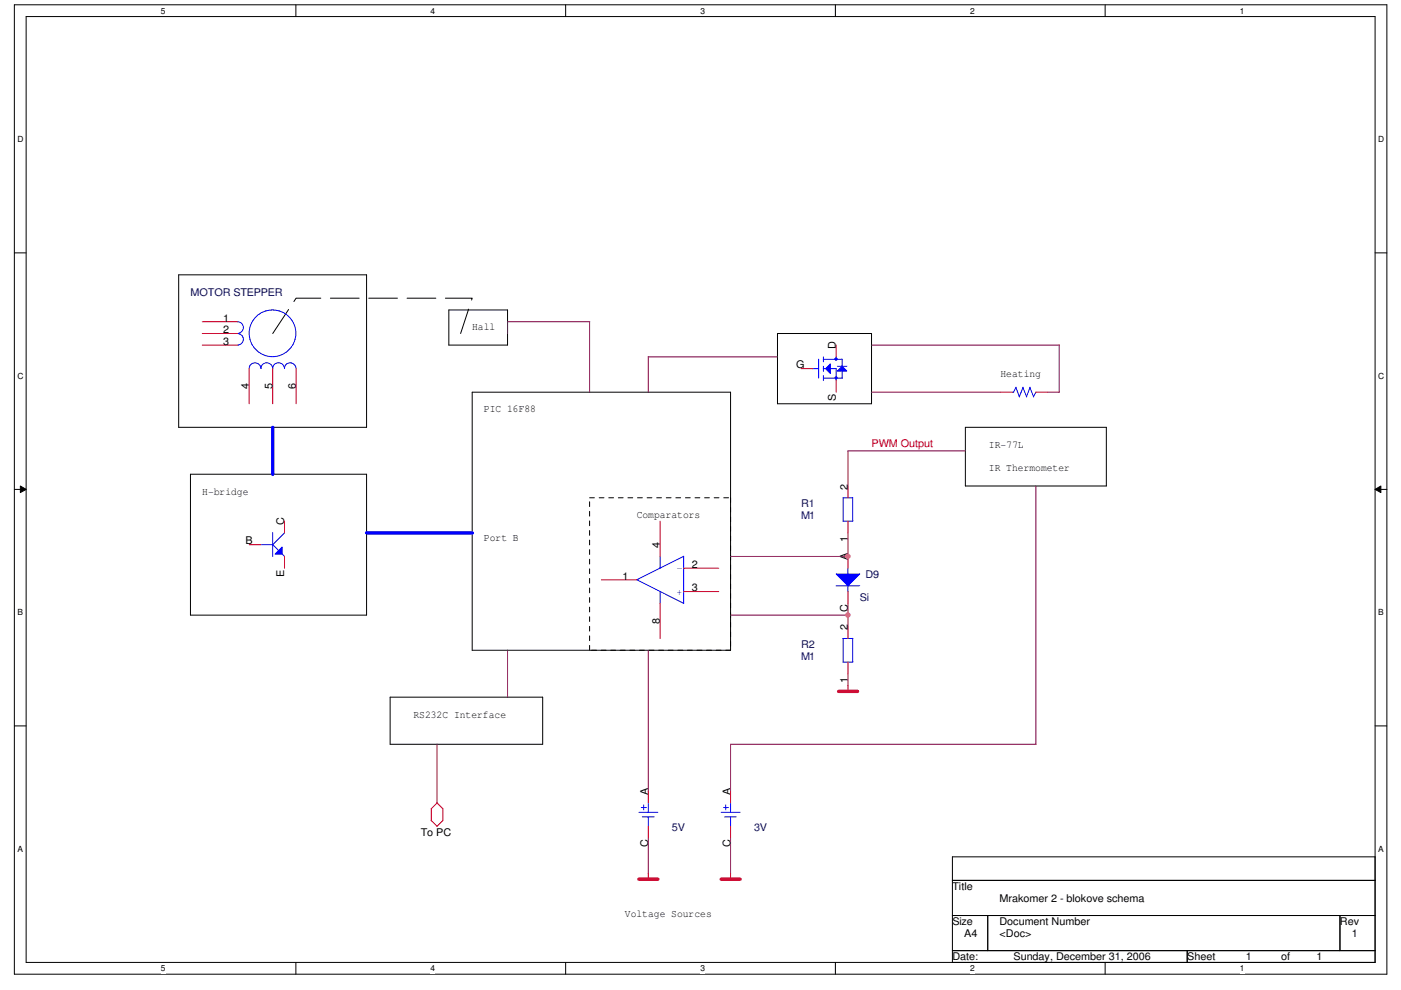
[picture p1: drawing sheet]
<svg xmlns="http://www.w3.org/2000/svg" width="297mm" height="210mm" viewBox="0 0 297 210" stroke-linecap="round" stroke-linejoin="round" font-family="sans-serif">
<path d="M3 1h291v205.6h-291zM5.5 3.5h286v200.6h-286z" fill="none" stroke="#000" stroke-width=".21"/>
<g fill="#fff">
<path d="M34.1 1.3h1v2h-1z"/>
<path d="M34.1 204.4h1v2h-1z"/>
</g>
<path d="M62.7 1v2.5M62.7 204.1v2.5" fill="none" stroke="#000" stroke-width=".21"/>
<g fill="#fff">
<path d="M91.3 1.3h1v2h-1z"/>
<path d="M91.3 204.4h1v2h-1z"/>
</g>
<path d="M119.9 1v2.5M119.9 204.1v2.5" fill="none" stroke="#000" stroke-width=".21"/>
<g fill="#fff">
<path d="M148.5 1.3h1v2h-1z"/>
<path d="M148.5 204.4h1v2h-1z"/>
</g>
<path d="M177.1 1v2.5M177.1 204.1v2.5" fill="none" stroke="#000" stroke-width=".21"/>
<g fill="#fff">
<path d="M205.7 1.3h1v2h-1z"/>
<path d="M205.7 204.4h1v2h-1z"/>
</g>
<path d="M234.3 1v2.5M234.3 204.1v2.5" fill="none" stroke="#000" stroke-width=".21"/>
<g fill="#fff">
<path d="M262.9 1.3h1v2h-1z"/>
<path d="M262.9 204.4h1v2h-1z"/>
<path d="M3.7 28.6h1.2v2h-1.2z"/>
<path d="M292.2 28.6h1.3v2h-1.3z"/>
<path d="M3.7 78.7h1.2v2h-1.2z"/>
<path d="M292.2 78.7h1.3v2h-1.3z"/>
</g>
<path d="M3 53.6h2.5M291.5 53.6h2.5" fill="none" stroke="#000" stroke-width=".21"/>
<g fill="#fff">
<path d="M3.7 128.9h1.1v2h-1.1z"/>
<path d="M292.2 128.9h1.1v2h-1.1z"/>
</g>
<path d="M3 103.8h2.5M4.3 103.1l1.2 .7-1.2 .7zM291.5 103.8l1.3-.7v1.4zM291.5 103.8h2.5" fill="none" stroke="#000" stroke-width=".21"/>
<path d="M4.3 103.1l1.2 .7-1.2 .7zM291.5 103.8l1.3-.7v1.4z" fill="#000"/>
<g fill="#fff">
<path d="M3.7 179h1.1v2h-1.1z"/>
<path d="M292.2 179h1.1v2h-1.1z"/>
</g>
<g fill="none" stroke="#000" stroke-width=".21">
<path d="M37.9 58.3h39.8v32.3h-39.8zM95.2 65.7h12.4v7.5h-12.4zM164.8 70.7h20v14.9h-20zM100.1 83.2h54.8v54.7h-54.8zM204.7 90.6h29.9v12.5h-29.9zM40.4 100.6h37.3v29.9h-37.3zM3 154h2.5M82.7 147.9h32.4v10h-32.4zM291.5 154h2.5M201.9 181.7h89.6v22.4h-89.6zM201.9 186.7h89.6M201.9 194.2h89.6"/>
<path d="M209.4 194.2v7.4M284.1 194.2v7.4M201.9 201.6h89.6M251.7 201.6v2.5"/>
</g>
<path d="M57.8 70.7l5-7.5h37.3l-2.4 7.5" fill="none" stroke="#000" stroke-width=".21" stroke-dasharray="6.1 2"/>
<path d="M125 105.6h29.9M154.9 105.6v32.3M125 137.9v-32.3M154.9 137.9h-29.9" fill="none" stroke="#000" stroke-width=".21" stroke-dasharray="1 1 1 1 1 1 1 1"/>
<path d="M179.8 145.4v1.3M137.5 167.8v2.5M137.5 175.3v2.5M154.9 167.8v2.5M154.9 175.3v2.5M137.5 185.2v1.3M154.9 185.2v1.3" fill="none" stroke="#f00" stroke-width=".21"/>
<path d="M177.8 146.6h4M135.5 186.5h4M152.9 186.5h4" fill="none" stroke="#f00" stroke-width=".72"/>
<path d="M135.5 172.3h4M136 171.3h1M136.2 173.3h2.5M136.5 170.7v1.1M137.5 170.3v2M137.5 173.3v2M152.9 172.3h4M153.4 171.3h1M153.6 173.3h2.5M153.9 170.7v1.1M154.9 170.3v2M154.9 173.3v2" fill="none" stroke="#00f" stroke-width=".21"/>
<path d="M175 78.2l1.1-1v2z" fill="#00f"/>
<path d="M172.3 78.2h1.3M173.6 76.2v4M174.5 76.2h4.1M174.5 78.2h.5M174.6 75.7v1.1M174.6 77.7v1M174.6 79.7v1M175 78.2l1.1-1v2zM176 78.2h1.3v2.5M177.3 75.7v.5M174.6 80.2h4" fill="none" stroke="#00f" stroke-width=".21"/>
<path d="M178.6 77.7l.9 1h-2z" fill="#00f"/>
<path d="M177.5 77.7h2.1M178.6 77.7l.9 1h-2zM178.6 76.2v4" fill="none" stroke="#00f" stroke-width=".21"/>
<path d="M177.1 76h.3v.3h-.3z" fill-rule="evenodd" fill="#00f"/>
<path d="M177.1 76h.3v.3h-.3z" fill="none" stroke="#00f" stroke-width=".21"/>
<path d="M177.1 80h.3v.3h-.3z" fill-rule="evenodd" fill="#00f"/>
<path d="M177.1 80h.3v.3h-.3z" fill="none" stroke="#00f" stroke-width=".21"/>
<path d="M169.8 78.2h2.5M177.3 73.2v2.5M177.3 80.7v2.5" fill="none" stroke="#f00" stroke-width=".21"/>
<path d="M58.3 117.5l1.5-1.5v1.5z" fill="#00f"/>
<g fill="none" stroke="#00f" stroke-width=".21">
<path d="M55.3 115.5h2.6M57.8 115.5l1.3 1.3M57.8 113v5M58.3 117.5l1.5-1.5v1.5zM59.8 117.5l.5 .5M60.3 113l-2.5 2.6M140 118v2.5M144.9 118v10M145 118l-10 5M135 122.9l9.9 5.1M140 125.4v2.6M177.2 124.2h5.1"/>
<path d="M179.8 124.2v1.3"/>
</g>
<path d="M52.8 115.5h2.5M60.3 110.5v2.5M60.3 118v2.5M140 110.5v7.5M127.5 123h7.5M140 128v7.4M144.9 125.5h7.5M144.9 120.5h7.5" fill="none" stroke="#f00" stroke-width=".21"/>
<path d="M177.3 121.8h5l-2.5 2.4z" fill="#00f"/>
<g fill="none" stroke="#00f" stroke-width=".21">
<path d="M50.3 68.2a1.25 1.25 0 0 1 1.3 1.3 1.25 1.25 0 0 1-1.3 1.2 1.23 1.23 0 0 1 1.3 1.3 1.23 1.23 0 0 1-1.3 1.2M52.8 78.1a1.25 1.25 0 0 1 1.3-1.1 1.25 1.25 0 0 1 1.2 1.1 1.25 1.25 0 0 1 1.3-1.1 1.25 1.25 0 0 1 1.2 1.1 1.25 1.25 0 0 1 1.3-1.1 1.25 1.25 0 0 1 1.2 1.1 1.23 1.23 0 0 1 1.2-1.1 1.23 1.23 0 0 1 1.3 1.1M214.6 83.2h.3M215.4 82.2l.8 2M215.4 82.1l-.5 1.1M216.9 82.2l.8 2M216.9 82.1l-.8 2.1M218.4 82.2l.8 2M218.4 82.1l-.8 2.1M219.7 83.1l-.6 1.1M178.7 105.6h2.1M178.8 105.6v5"/>
<path d="M180.8 105.5v5h-2.1M177.3 121.8h5l-2.5 2.4zM178.7 135.4h2.1M178.8 135.4v5.1M179.8 120.5v1.3M180.8 135.4v5h-2.1"/>
<circle cx="57.8" cy="70.7" r="5"/>
</g>
<g fill="none" stroke="#f00" stroke-width=".21">
<path d="M42.9 68.2h7.4M42.9 70.7h7.4M42.9 73.2h7.4M52.8 78.2v7.4M57.8 78.2v7.4M62.8 78.2v7.4M212.1 83.2h2.5M219.6 83.2h2.5M179.8 103.1v2.5M179.8 110.5v2.5M179.8 118v2.5M179.8 125.5v2.5"/>
<path d="M179.8 133v2.4M179.8 140.4v2.5M91.4 174l1.3 1.3M92.6 170.3l1.3 1.2v2.6M92.7 170.3l-1.3 1.2v2.6M93.9 174l-1.3 1.3"/>
</g>
<path d="M57.8 90.6v10M77.7 113h22.5" fill="none" stroke="#00f" stroke-width=".72"/>
<g fill="none" stroke="#800040" stroke-width=".21">
<path d="M125 68.2v15M125 68.2h-17.4v2.5M137.4 75.7h27.4M137.5 75.7v7.5M184.7 73.2h39.9M224.6 73.2v10M184.7 83.2h27.4M204.7 95.6h-24.9v7.5M222.1 83.2h2.5M154.9 118h24.9M179.8 113v5.1M219.6 103.1v54.8"/>
<path d="M107.6 137.9v10M137.5 137.9v30M154.9 130.5h24.9M179.8 128v5M92.7 157.8v12.5M179.8 142.9v2.6M219.7 157.9h-64.8v10M137.5 177.8v7.5M154.9 177.8v7.5"/>
</g>
<circle cx="179.8" cy="130.4" r=".49" fill="#f0f"/>
<circle cx="179.8" cy="130.4" r=".49" fill="none" stroke="#f0f" stroke-width=".21"/>
<circle cx="179.8" cy="118" r=".49" fill="#f0f"/>
<circle cx="179.8" cy="118" r=".49" fill="none" stroke="#f0f" stroke-width=".21"/>
<g font-size="2.2" fill="#000080">
<text x="40.4" y="62.8">MOTOR STEPPER</text>
<text x="169.8" y="107.6">R1</text>
<text x="169.8" y="110.1">M1</text>
<text x="183.5" y="122.6">D9</text>
<text x="182.3" y="127.5">Si</text>
<text x="169.8" y="137.5">R2</text>
<text x="169.8" y="140">M1</text>
<text x="142.4" y="176.3">5V</text>
<text x="159.9" y="176.3">3V</text>
</g>
<g font-size="2.2">
<text x="47.3" y="68.2">1</text>
<text x="47.3" y="70.7">2</text>
<text x="100.1" y="70.1">Hall</text>
<text x="47.3" y="73.2">3</text>
<text x="177.2" y="74" transform="rotate(-90 177.2 74)">D</text>
<text x="52.8" y="82.5" transform="rotate(-90 52.8 82.5)">4</text>
<text x="57.8" y="82.5" transform="rotate(-90 57.8 82.5)">5</text>
<text x="62.7" y="82.5" transform="rotate(-90 62.7 82.5)">6</text>
<text x="168.8" y="78.1">G</text>
<text x="212.1" y="80">Heating</text>
<text x="102.6" y="87.5">PIC 16F88</text>
<text x="177.2" y="85" transform="rotate(-90 177.2 85)">S</text>
<text x="209.7" y="95">IR-77L</text>
<text x="209.7" y="99.9">IR Thermometer</text>
<text x="42.9" y="104.9">H-bridge</text>
<text x="179.7" y="103.8" transform="rotate(-90 179.7 103.8)">2</text>
<text x="60.3" y="111.3" transform="rotate(-90 60.3 111.3)">C</text>
<text x="135" y="109.9">Comparators</text>
<text x="52.1" y="115.5">B</text>
<text x="102.6" y="114.9">Port B</text>
<text x="139.9" y="116.3" transform="rotate(-90 139.9 116.3)">4</text>
<text x="179.7" y="118.8" transform="rotate(-90 179.7 118.8)">A</text>
<text x="179.7" y="114.9" transform="rotate(-90 179.7 114.9)">1</text>
<text x="60.3" y="122.4" transform="rotate(-90 60.3 122.4)">E</text>
<text x="132" y="122.9">1</text>
<text x="146.7" y="125.4">3</text>
<text x="146.7" y="120.5">2</text>
<text x="179.7" y="129.8" transform="rotate(-90 179.7 129.8)">C</text>
<text x="139.9" y="132.3" transform="rotate(-90 139.9 132.3)">8</text>
<text x="179.7" y="133.7" transform="rotate(-90 179.7 133.7)">2</text>
<text x="179.7" y="144.8" transform="rotate(-90 179.7 144.8)">1</text>
<text x="87.7" y="152.2">RS232C Interface</text>
<text x="137.4" y="168.6" transform="rotate(-90 137.4 168.6)">A</text>
<text x="154.9" y="168.6" transform="rotate(-90 154.9 168.6)">A</text>
<text x="89.2" y="177.3">To PC</text>
<text x="137.4" y="179.6" transform="rotate(-90 137.4 179.6)">C</text>
<text x="154.9" y="179.6" transform="rotate(-90 154.9 179.6)">C</text>
<text x="201.9" y="188.8">Title</text>
<text x="211.9" y="191.2">Mrakomer 2 - blokove schema</text>
<text x="132.5" y="194.5">Voltage Sources</text>
<text x="201.9" y="196.2">Size</text>
<text x="211.9" y="196.2">Document Number</text>
<text x="284.1" y="196.2">Rev</text>
<text x="201.9" y="203.7">Date:</text>
<text x="204.4" y="198.7">A4</text>
<text x="211.9" y="198.7">&lt;Doc&gt;</text>
<text x="214.9" y="203.7">Sunday, December 31, 2006</text>
<text x="251.7" y="203.7">Sheet</text>
<text x="264.2" y="203.7">1</text>
<text x="271.6" y="203.7">of</text>
<text x="279.1" y="203.7">1</text>
<text x="286.6" y="198.7">1</text>
</g>
<text font-size="2.2" fill="#f00" x="184.8" y="94.9">PWM Output</text>
<g font-size="2.2" fill="#00f">
<text x="144.7" y="120.1" transform="rotate(180 144.7 120.1)">-</text>
<text x="144.7" y="125.1" transform="rotate(180 144.7 125.1)">+</text>
</g>
<g font-size="1.8">
<text x="34.1" y="2.9">5</text>
<text x="91.3" y="2.9">4</text>
<text x="148.5" y="2.9">3</text>
<text x="205.7" y="2.9">2</text>
<text x="262.9" y="2.9">1</text>
<text x="3.7" y="30.2">D</text>
<text x="292.2" y="30.2">D</text>
<text x="3.7" y="80.3">C</text>
<text x="292.2" y="80.3">C</text>
<text x="3.7" y="130.5">B</text>
<text x="292.2" y="130.5">B</text>
<text x="3.7" y="180.6">A</text>
<text x="292.2" y="180.6">A</text>
<text x="34.1" y="206">5</text>
<text x="91.3" y="206">4</text>
<text x="148.5" y="206">3</text>
<text x="205.7" y="206">2</text>
<text x="262.9" y="206">1</text>
</g>
</svg>
